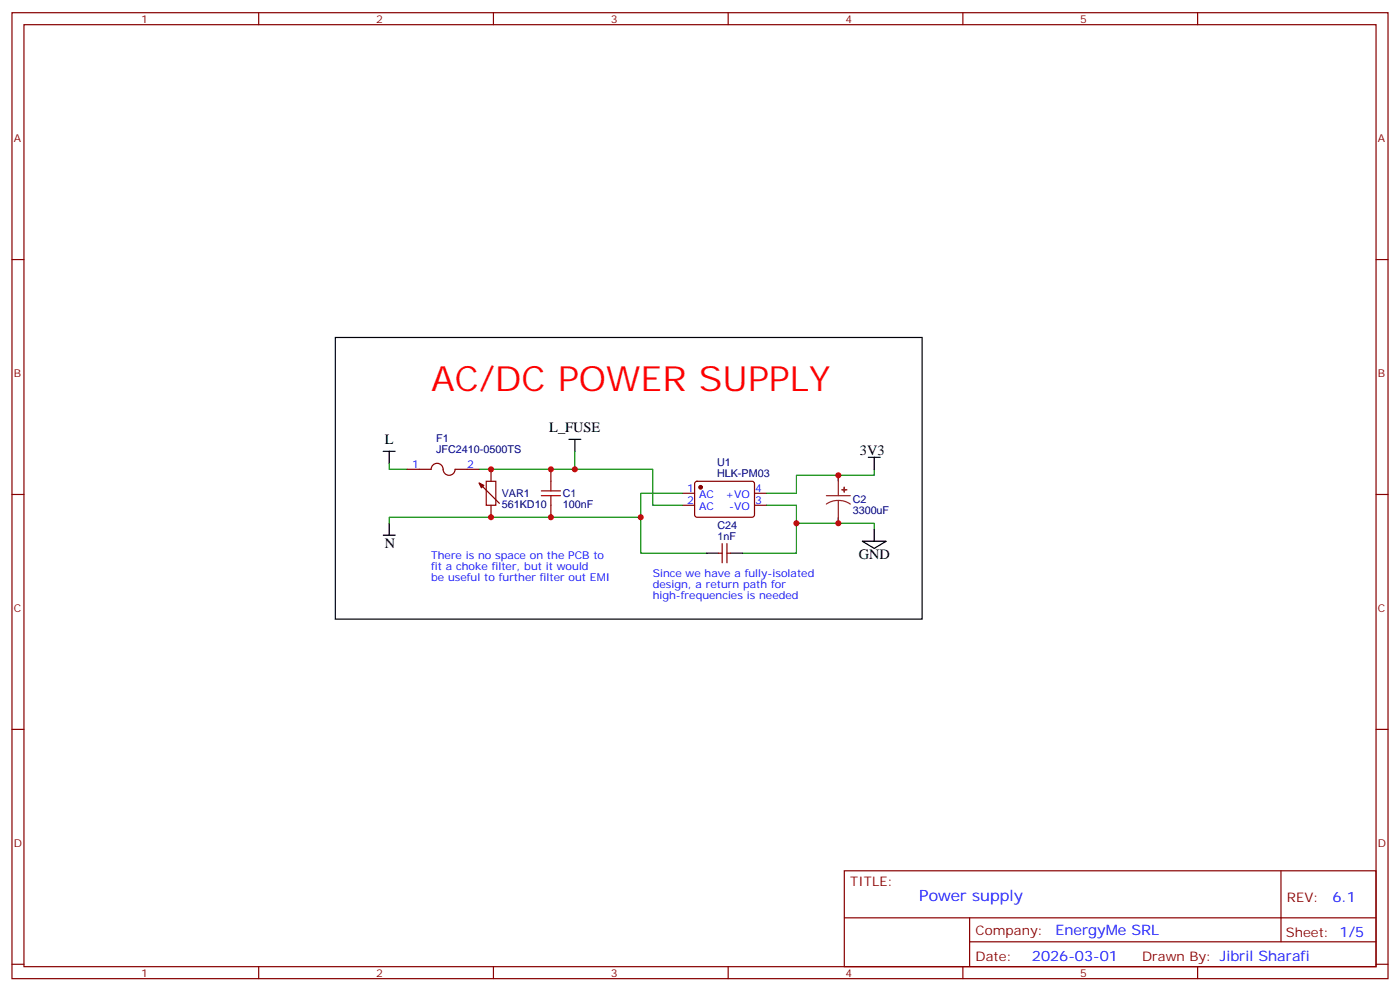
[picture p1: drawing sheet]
<svg xmlns="http://www.w3.org/2000/svg" width="412mm" height="292mm" viewBox="0 0 412 292" stroke-linecap="round" stroke-linejoin="round" font-family="sans-serif">
<g fill="none" stroke="#870000" stroke-width=".35">
<path d="M3.5 3.7h405.4v284.4h-405.4zM7.1 7.3h398.2v277.3h-398.2zM76.2 3.7v3.6M145.3 3.7v3.6M214.5 3.7v3.6M283.6 3.7v3.6M352.8 3.7v3.6M3.5 76.4h3.6M405.3 76.4h3.6M119.9 138.1h7.1a1.82 1.82 0 0 1 2.1-1.7 1.82 1.82 0 0 1 1.5 2.2 1.76 1.76 0 0 0 1.9 1.3 1.76 1.76 0 0 0 1.6-1.8h7M144.6 138.1v3.6M162.3 138.1v3.6"/>
<path d="M3.5 145.6h3.6M141.8 142.9l5.3 5.3M144.6 148.7v3.6M162.3 148.7v3.6M201.1 145.2h3.5M201.1 148.7h3.5M204.8 141.9l.5-.2h16.5l.4 .7v9.4l-.7 .5-16.5-.1-.4-.6v-9.2zM222.2 145.2h3.6M222.2 148.7h3.6M405.3 145.6h3.6M211.7 162.8h1M212.7 160v5.7"/>
<path d="M214.1 160v5.7M214.1 162.8h1.1M3.5 214.7h3.6M405.3 214.7h3.6M248.7 256.3h156.6v28.3h-156.6zM377.3 256.4v20.8M248.7 270.2h156.5M285.6 277.2h119.6M285.6 270.2v14.1M3.5 283.8h3.6M76.2 284.6v3.5M145.3 284.6v3.5"/>
<path d="M214.5 284.6v3.5M283.6 284.6v3.5M352.8 284.6v3.5M405.3 283.8h3.6"/>
</g>
<g fill="#870000" stroke="#870000" stroke-width=".35">
<path d="M141.1 142.2l1.4 .7-.7 .7z"/>
<circle cx="206.4" cy="143.4" r=".53"/>
</g>
<path d="M114.7 136.4v1.7h5.2M141.1 138.1h51.2v10.6h8.8M169.3 132.9v5.2M246.9 139.9v1.8M257.5 138.1v1.8h-22.9v5.3h-8.8M188.7 152.3v10.5h19.4M201.1 145.2h-12.4v7.1h-74v1.7M225.8 148.7h8.8v5.3h22.9v1.8M234.6 154v8.8h-15.9M246.9 152.3v1.7" fill="none" stroke="#008700" stroke-width=".35"/>
<g fill="none" stroke="#000" stroke-width=".35">
<path d="M98.8 99.3h172.8v82.9h-172.8zM112.9 132.9h3.5M114.7 132.9v3.5M167.6 129.3h3.5M169.3 129.3v3.6M255.8 134.6h3.5M257.5 134.6v3.5M112.9 157.6h3.5M114.7 154v3.6M254 159.3h7.1l-3.6 2.1zM257.5 155.8v3.5M208.1 162.8h3.6"/>
<path d="M215.2 162.8h3.5"/>
</g>
<path d="M143.2 141.7h2.8v7h-2.8zM159.5 144.5h5.6M159.5 145.9h5.6M162.3 141.7v2.8M162.3 145.9v2.8" fill="none" stroke="#a10000" stroke-width=".35"/>
<path d="M246.9 139.9v6M243.4 145.9h7.1M246.9 147.3l-1.8 .3-1.7 .8M246.9 147.3l1.9 .3 1.7 .8M246.9 147.3v6.7" fill="none" stroke="#8c2424" stroke-width=".35"/>
<g fill="#8c2424" stroke="#8c2424" stroke-width=".35">
<path d="M248 144.1l1.4 .1z"/>
<path d="M248.7 143.4v1.5z"/>
</g>
<g fill="#c00">
<circle cx="246.9" cy="139.9" r=".88"/>
<circle cx="246.9" cy="154" r=".88"/>
<circle cx="169.3" cy="138.1" r=".88"/>
<circle cx="144.6" cy="138.1" r=".88"/>
<circle cx="162.3" cy="138.1" r=".88"/>
<circle cx="144.6" cy="152.3" r=".88"/>
<circle cx="162.3" cy="152.3" r=".88"/>
<circle cx="234.6" cy="154" r=".88"/>
<circle cx="188.7" cy="152.3" r=".88"/>
</g>
<text font-size="10.2" fill="#f00" x="127" y="115.2">AC/DC POWER SUPPLY</text>
<text font-size="4.6" fill="#00f" x="270.8" y="265.4">Power supply</text>
<g font-size="4.2">
<text x="113.4" y="130.8">L</text>
<text x="161.8" y="127.3">L_FUSE</text>
<text x="253.3" y="133.9">3V3</text>
<text x="113.3" y="161.4">N</text>
<text x="252.9" y="164.6">GND</text>
</g>
<g font-size="4.2" fill="#00f">
<text x="392.5" y="265.6">6.1</text>
<text x="310.9" y="275.2">EnergyMe SRL</text>
<text x="304" y="283">2026-03-01</text>
</g>
<g font-size="3.9" fill="#800">
<text x="250.5" y="260.9">TITLE:</text>
<text x="379.1" y="265.6">REV:</text>
<text x="287.4" y="275.1">Company:</text>
<text x="378.7" y="275.7">Sheet: 1/5</text>
<text x="287.4" y="282.8">Date:</text>
<text x="336.4" y="282.9">Drawn By: Jibril Sharafi</text>
</g>
<g font-size="3.2" fill="#800">
<text x="41.6" y="6.7">1</text>
<text x="110.8" y="6.7">2</text>
<text x="179.9" y="6.7">3</text>
<text x="249.1" y="6.7">4</text>
<text x="318.2" y="6.7">5</text>
<text x="4.1" y="41.8">A</text>
<text x="405.9" y="41.8">A</text>
<text x="4.1" y="111">B</text>
<text x="405.9" y="111">B</text>
<text x="4.1" y="180.1">C</text>
<text x="405.9" y="180.1">C</text>
<text x="4.1" y="249.3">D</text>
<text x="405.9" y="249.3">D</text>
<text x="41.6" y="287.5">1</text>
<text x="110.8" y="287.5">2</text>
<text x="179.9" y="287.5">3</text>
<text x="249.1" y="287.5">4</text>
<text x="318.2" y="287.5">5</text>
</g>
<g font-size="3.2" fill="#000080">
<text x="128.5" y="130.2">F1</text>
<text x="128.5" y="133.3">JFC2410-0500TS</text>
<text x="211.2" y="137.2">U1</text>
<text x="211.2" y="140.3">HLK-PM03</text>
<text x="147.8" y="149.5">561KD10</text>
<text x="147.8" y="146.3">VAR1</text>
<text x="165.8" y="149.5">100nF</text>
<text x="165.8" y="146.3">C1</text>
<text x="251.2" y="148.1">C2</text>
<text x="211.3" y="155.8">C24</text>
<text x="251.2" y="151.3">3300uF</text>
<text x="211.3" y="159">1nF</text>
</g>
<g font-size="3.2" fill="#00f">
<text x="121.5" y="137.8">1</text>
<text x="137.6" y="137.8">2</text>
<text x="202.4" y="148.4">2</text>
<text x="202.4" y="144.9">1</text>
<text x="205.9" y="146.6">AC</text>
<text x="213.7" y="146.6">+VO</text>
<text x="222.4" y="144.9">4</text>
<text x="222.4" y="148.4">3</text>
<text x="205.9" y="150.1">AC</text>
<text x="214.8" y="150.1">-VO</text>
<text x="127" y="164.6">There is no space on the PCB to</text>
<text x="127" y="167.8">fit a choke filter, but it would</text>
<text x="127" y="171">be useful to further filter out EMI</text>
<text x="192.3" y="169.9">Since we have a fully-isolated</text>
<text x="192.3" y="173.1">design, a return path for</text>
<text x="192.3" y="176.2">high-frequencies is needed</text>
</g>
</svg>
